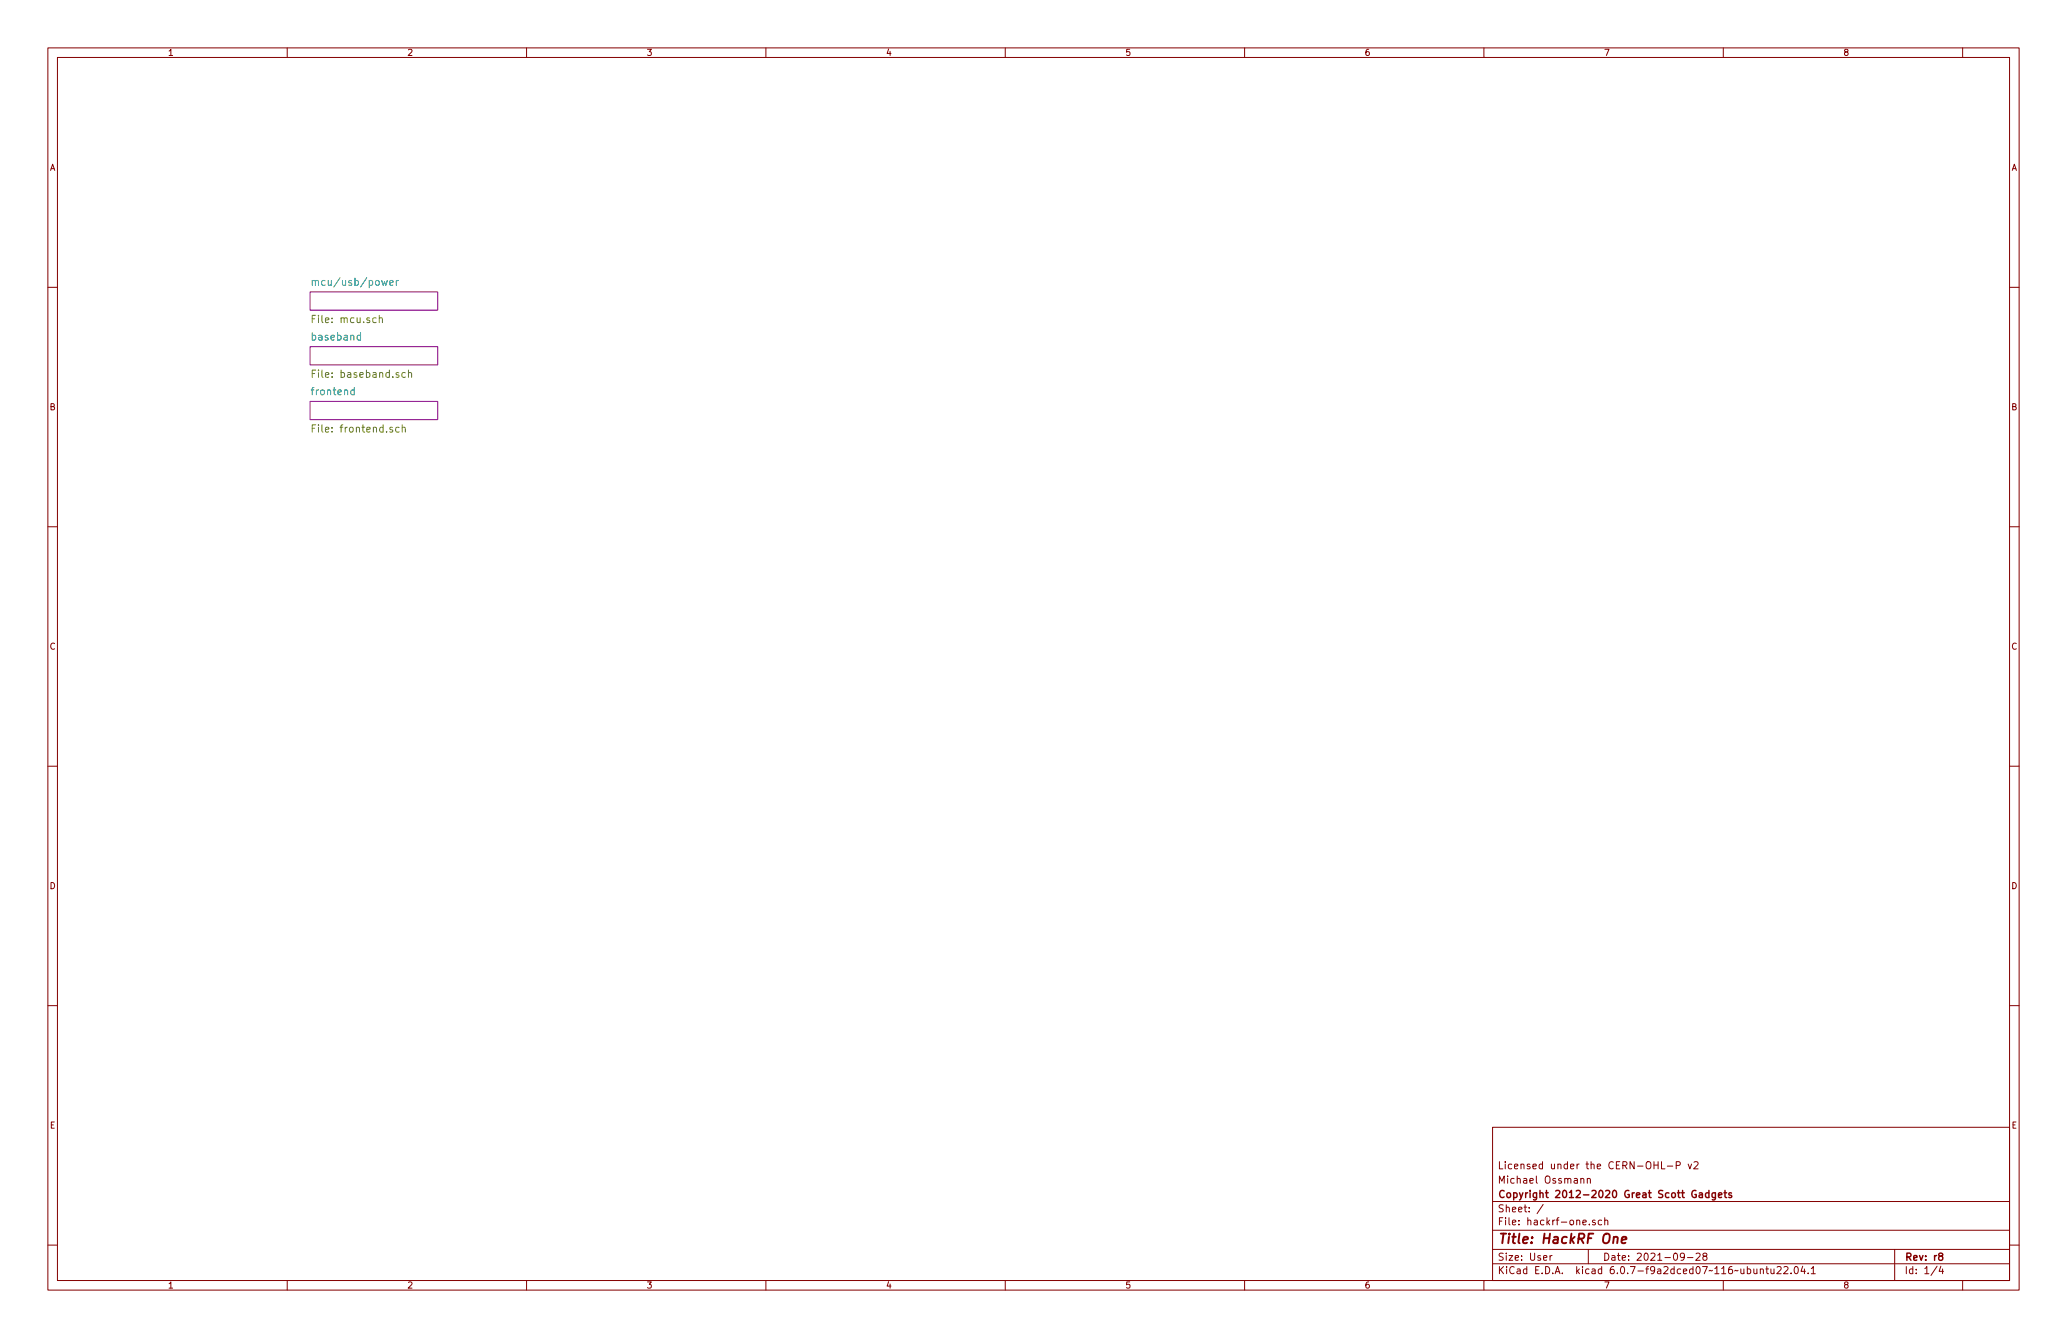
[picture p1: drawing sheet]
<svg xmlns="http://www.w3.org/2000/svg" width="432mm" height="279mm" viewBox="0 0 432 279" stroke-linecap="round" stroke-linejoin="round" font-family="sans-serif">
<g fill="none" stroke="#840000" stroke-width=".21">
<path d="M10 10h411.8v259.4h-411.8zM12 12h407.8v255.4h-407.8zM60 10v2M110 10v2M160 10v2M210 10v2M260 10v2M310 10v2M360 10v2M410 10v2M10 60h2M419.8 60h2"/>
<path d="M10 110h2M419.8 110h2M10 160h2M419.8 160h2M10 210h2M419.8 210h2M311.8 235.4h108v32h-108zM10 260h2M311.8 256.9h108M311.8 250.9h108M322.4 251.5l-1.3 1.9M330.2 246.2l.2-.1h.4l.1 1"/>
<path d="M330.2 246.1v1M331.6 246.2l.2-.1h.4v1M331.6 246.1v1M332 255.6v.2M333.2 254.9l-.3-.1-.2 .2v.2l.5 .2v.3h-.5M334.6 254.9l-.4-.1-.3 .3 .1 .6h.6M335.2 254.9l.2-.1 .4 .1 .1 .9M335.2 254.3v1.5M347.1 242.6v1.5h.7M348.3 243.5h1.1M350.2 243.4l.7-.1 .1-.2-.1-.4-.7-.1v1.5M352.7 243.1l.3 1 .4-1"/>
<path d="M353.9 242.7l.5-.1 .3 .4-.9 1.1h.9M419.8 260h2M60 267.4v2M110 267.4v2M160 267.4v2M210 267.4v2M260 267.4v2M310 267.4v2M311.8 263.9h108M311.8 260.9h108M323.8 262.2v1M324.2 262.2l-.4 .3"/>
<path d="M331.8 260.9v3M351.9 262.3l-.3 .3h-.3l-.3-.3 .2-.6h.4l.2 .1a.99 .99 0 0 1-.4 1.4h-.2M352.5 262.6h1.2M354.3 261.8l.6-.1 .3 .4-1 1.1h1M356 262.3l-.3-.3 .1-.2 .2-.1h.4l.2 .3-.1 .2-.6 .2-.2 .2v.3l.3 .3 .4-.1 .2-.2-.1-.4-.2-.2M360 267.4v2M367.7 265.1l.2-.1h.4l.1 1M367.7 265v1M368.9 265h.5M369.1 264.5v1.3l.3 .2M369.9 265l.1 .9 .4 .1 .2-.2M370.6 265v1"/>
<path d="M371.2 264.6l.6-.1 .3 .4-.9 1.1h.9M372.7 264.6l.5-.1 .3 .4-.9 1.1h.9M374.2 265.8v.2M375 264.5h.2a.8 .8 0 0 1 .5 .7 .8 .8 0 0 1-.5 .8 1 1 0 0 1-.2-1.5zM376.6 264.4l-.4 1.1h1M376.9 265v1M377.7 265.8v.2M378.4 264.9l.4-.4v1.5M378.4 266h.8M395.8 260.9v6.5M404.7 264.4l-1.3 1.9M405.4 264.4l-.3 1.1h.9"/>
<path d="M405.8 265v1M410 267.4v2"/>
</g>
<path d="M355 249.2h.6v.9M355.6 249.4l-.5 .1-.2 .2 .2 .4 .5-.1M357 249.2l-.4-.1-.3 .3 .1 .6h.6M357 248.6v1.5M358.4 249.1v1.2l-.3 .3-.4-.1M358.4 249.2l-.5-.1-.3 .3 .2 .6h.6M359 249.6l.7-.2-.1-.2-.4-.1-.2 .2 .1 .7h.5M360.1 249.1h.6M360.4 248.6v1.3l.3 .2M361.7 249.2l-.3-.1-.3 .2 .1 .2 .5 .1v.4h-.6M405.3 262.3l-.3-.3 .1-.2 .2-.1h.4l.2 .3-.1 .2-.7 .2-.1 .2 .1 .4 .2 .2h.3l.3-.3-.1-.4-.2-.2" fill="none" stroke="#840000" stroke-width=".3"/>
<path d="M337.1 258.5l.3-.2 .5 .1-.1 1.2M338.8 258.9l1-.2-.1-.3-.6-.1-.3 .3v.9h.8" fill="none" stroke="#840000" stroke-width=".4"/>
<g fill="#fff" stroke="#fff" stroke-width=".21">
<path d="M64.8 83.8h26.6v3.8h-26.6z"/>
<path d="M64.8 72.4h26.6v3.8h-26.6z"/>
<path d="M64.8 61h26.6v3.8h-26.6z"/>
</g>
<path d="M64.8 72.4h26.6v3.8h-26.6zM64.8 61h26.6v3.8h-26.6zM64.8 83.8h26.6v3.8h-26.6z" fill="none" stroke="#840084" stroke-width=".21"/>
<path d="M65.2 58.7l.2-.1h.4l.1 1M65.2 58.6v1M81.4 59.1l.7-.2v-.3h-.5l-.2 .2 .1 .7h.6M82.8 58.6v1M83.2 58.6l-.4 .3M75.3 70.1l-.4-.1-.3 .3 .1 .6h.6M75.3 69.5v1.5M74 81.5l-.4-.1-.3 .3 .1 .7h.6M74 80.9v1.5" fill="none" stroke="#008484" stroke-width=".21"/>
<path d="M65.2 78h.5M66 77.3h-.8v1.5M79.2 66.5l.3-.1h.3l.1 1M79.2 65.8v1.6M84.7 77.9l-.5-.1-.2 .3 .1 .6h.6M85.3 77.9l.2-.1 .4 .1 .1 .9M85.3 77.3v1.5M65.2 89.4h.5M66 88.7h-.8v1.5M83.4 89.3l-.5-.1-.3 .3 .2 .7h.6M84 89.4l.2-.2 .4 .1 .1 .9M84 88.7v1.5" fill="none" stroke="#848400" stroke-width=".21"/>
<text font-size="2.8" fill="#840000" x="312.8" y="259.7">Title: HackRF One</text>
<g font-size="2.1" fill="#008484">
<text x="66.3" y="59.7">mcu/usb/power</text>
<text x="65.3" y="71.1">baseband</text>
<text x="65.3" y="82.5">frontend</text>
</g>
<g font-size="2.1" fill="#848400">
<text x="65.8" y="67.4">File: mcu.sch</text>
<text x="66.1" y="78.9">File: baseband.sch</text>
<text x="66" y="90.3">File: frontend.sch</text>
</g>
<g font-size="2.1" fill="#840000">
<text x="312.8" y="244.1">Licensed under the CERN-OHL-P v2</text>
<text x="312.8" y="250.2">Copyright 2012-2020 Great Scott Gadgets</text>
<text x="312.8" y="247.1">Michael Ossmann</text>
<text x="312.8" y="255.9">File: hackrf-one.sch</text>
<text x="312.8" y="253.2">Sheet: /</text>
<text x="312.8" y="263.2">Size: User</text>
<text x="334.8" y="263.2">Date: 2021-09-28</text>
<text x="397.8" y="263.2">Rev: r8</text>
<text x="312.8" y="266">KiCad E.D.A. kicad 6.0.7-f9a2dced07~116~ubuntu22.04.1</text>
<text x="397.8" y="266">Id: 1/4</text>
</g>
<g font-size="1.8" fill="#840000">
<text x="35" y="11.7">1</text>
<text x="85" y="11.7">2</text>
<text x="135" y="11.7">3</text>
<text x="185" y="11.7">4</text>
<text x="235" y="11.7">5</text>
<text x="285" y="11.7">6</text>
<text x="335" y="11.7">7</text>
<text x="385" y="11.7">8</text>
<text x="10.3" y="35.6">A</text>
<text x="420.1" y="35.6">A</text>
<text x="10.3" y="85.7">B</text>
<text x="420.1" y="85.7">B</text>
<text x="10.3" y="135.6">C</text>
<text x="420.1" y="135.6">C</text>
<text x="10.3" y="185.7">D</text>
<text x="420.1" y="185.7">D</text>
<text x="10.4" y="235.7">E</text>
<text x="420.2" y="235.7">E</text>
<text x="35" y="269.1">1</text>
<text x="85" y="269.1">2</text>
<text x="135" y="269.1">3</text>
<text x="185" y="269.1">4</text>
<text x="235" y="269.1">5</text>
<text x="285" y="269.1">6</text>
<text x="335" y="269.1">7</text>
<text x="385" y="269.1">8</text>
</g>
</svg>
